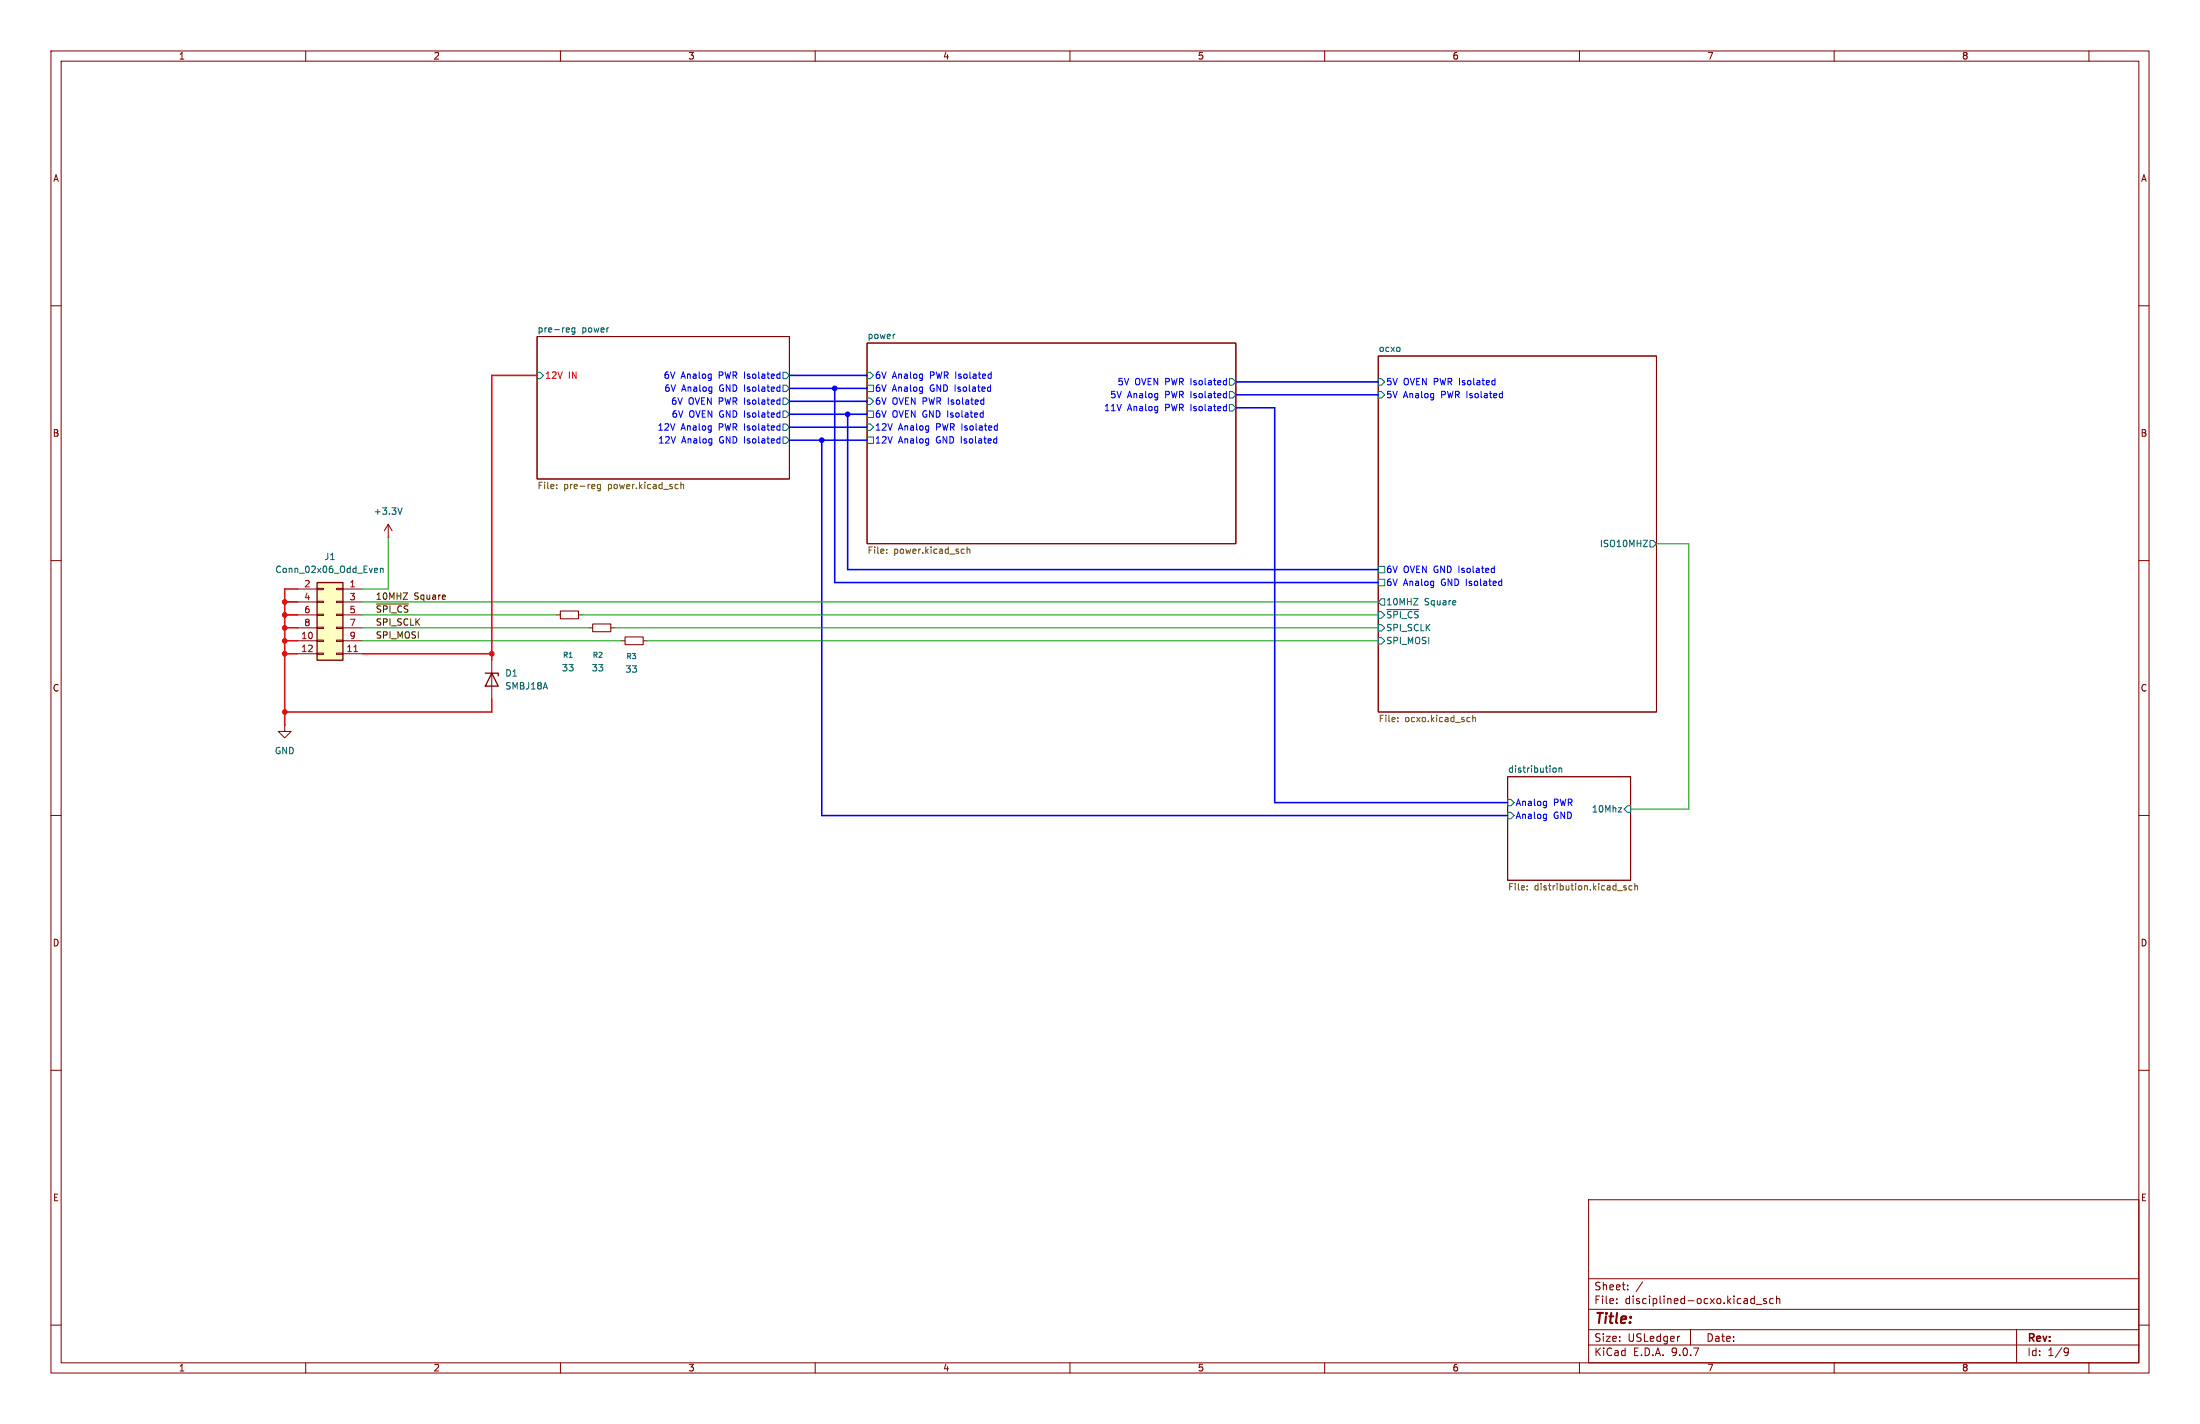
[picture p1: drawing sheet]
(kicad_sch
 (version 20250114)
 (generator "eeschema")
 (generator_version "9.0")
 (paper "USLedger")
 (lib_symbols
  (symbol "Connector_Generic:Conn_02x06_Odd_Even"
   (pin_names
    (offset 1.016) (hide yes)) (exclude_from_sim no) (in_bom yes) (on_board yes)
   (property "Reference" "J" (at 1.27 7.62 0) (effects (font (size 1.27 1.27))))
   (property "Value" "Conn_02x06_Odd_Even" (at 1.27 -10.16 0) (effects (font (size 1.27 1.27))))
   (property "Footprint" "" (at 0 0 0) (effects (font (size 1.27 1.27)) (hide yes)))
   (property "Datasheet" "~" (at 0 0 0) (effects (font (size 1.27 1.27)) (hide yes)))
   (property "Description" "Generic connector, double row, 02x06, odd/even pin numbering scheme (row 1 odd numbers, row 2 even numbers), script generated (kicad-library-utils/schlib/autogen/connector/)" (at 0 0 0) (effects (font (size 1.27 1.27)) (hide yes)))
   (symbol "Conn_02x06_Odd_Even_1_1"
    (rectangle (start -1.27 6.35) (end 3.81 -8.89) (stroke (width 0.254) (type default)) (fill (type background)))
    (rectangle (start -1.27 5.207) (end 0 4.953) (stroke (width 0.1524) (type default)) (fill (type none)))
    (rectangle (start -1.27 2.667) (end 0 2.413) (stroke (width 0.1524) (type default)) (fill (type none)))
    (rectangle (start -1.27 0.127) (end 0 -0.127) (stroke (width 0.1524) (type default)) (fill (type none)))
    (rectangle (start -1.27 -2.413) (end 0 -2.667) (stroke (width 0.1524) (type default)) (fill (type none)))
    (rectangle (start -1.27 -4.953) (end 0 -5.207) (stroke (width 0.1524) (type default)) (fill (type none)))
    (rectangle (start -1.27 -7.493) (end 0 -7.747) (stroke (width 0.1524) (type default)) (fill (type none)))
    (rectangle (start 3.81 5.207) (end 2.54 4.953) (stroke (width 0.1524) (type default)) (fill (type none)))
    (rectangle (start 3.81 2.667) (end 2.54 2.413) (stroke (width 0.1524) (type default)) (fill (type none)))
    (rectangle (start 3.81 0.127) (end 2.54 -0.127) (stroke (width 0.1524) (type default)) (fill (type none)))
    (rectangle (start 3.81 -2.413) (end 2.54 -2.667) (stroke (width 0.1524) (type default)) (fill (type none)))
    (rectangle (start 3.81 -4.953) (end 2.54 -5.207) (stroke (width 0.1524) (type default)) (fill (type none)))
    (rectangle (start 3.81 -7.493) (end 2.54 -7.747) (stroke (width 0.1524) (type default)) (fill (type none)))
    (pin passive line (at -5.08 5.08 0) (length 3.81) (name "Pin_1" (effects (font (size 1.27 1.27)))) (number "1" (effects (font (size 1.27 1.27)))))
    (pin passive line (at -5.08 2.54 0) (length 3.81) (name "Pin_3" (effects (font (size 1.27 1.27)))) (number "3" (effects (font (size 1.27 1.27)))))
    (pin passive line (at -5.08 0 0) (length 3.81) (name "Pin_5" (effects (font (size 1.27 1.27)))) (number "5" (effects (font (size 1.27 1.27)))))
    (pin passive line (at -5.08 -2.54 0) (length 3.81) (name "Pin_7" (effects (font (size 1.27 1.27)))) (number "7" (effects (font (size 1.27 1.27)))))
    (pin passive line (at -5.08 -5.08 0) (length 3.81) (name "Pin_9" (effects (font (size 1.27 1.27)))) (number "9" (effects (font (size 1.27 1.27)))))
    (pin passive line (at -5.08 -7.62 0) (length 3.81) (name "Pin_11" (effects (font (size 1.27 1.27)))) (number "11" (effects (font (size 1.27 1.27)))))
    (pin passive line (at 7.62 5.08 180) (length 3.81) (name "Pin_2" (effects (font (size 1.27 1.27)))) (number "2" (effects (font (size 1.27 1.27)))))
    (pin passive line (at 7.62 2.54 180) (length 3.81) (name "Pin_4" (effects (font (size 1.27 1.27)))) (number "4" (effects (font (size 1.27 1.27)))))
    (pin passive line (at 7.62 0 180) (length 3.81) (name "Pin_6" (effects (font (size 1.27 1.27)))) (number "6" (effects (font (size 1.27 1.27)))))
    (pin passive line (at 7.62 -2.54 180) (length 3.81) (name "Pin_8" (effects (font (size 1.27 1.27)))) (number "8" (effects (font (size 1.27 1.27)))))
    (pin passive line (at 7.62 -5.08 180) (length 3.81) (name "Pin_10" (effects (font (size 1.27 1.27)))) (number "10" (effects (font (size 1.27 1.27)))))
    (pin passive line (at 7.62 -7.62 180) (length 3.81) (name "Pin_12" (effects (font (size 1.27 1.27)))) (number "12" (effects (font (size 1.27 1.27))))))
   (embedded_fonts no))
  (symbol "Device:D_Zener"
   (pin_numbers (hide yes))
   (pin_names
    (offset 1.016) (hide yes)) (exclude_from_sim no) (in_bom yes) (on_board yes)
   (property "Reference" "D" (at 0 2.54 0) (effects (font (size 1.27 1.27))))
   (property "Value" "D_Zener" (at 0 -2.54 0) (effects (font (size 1.27 1.27))))
   (property "Footprint" "" (at 0 0 0) (effects (font (size 1.27 1.27)) (hide yes)))
   (property "Datasheet" "~" (at 0 0 0) (effects (font (size 1.27 1.27)) (hide yes)))
   (property "Description" "Zener diode" (at 0 0 0) (effects (font (size 1.27 1.27)) (hide yes)))
   (symbol "D_Zener_0_1"
    (polyline (pts (xy -1.27 -1.27) (xy -1.27 1.27) (xy -0.762 1.27)) (stroke (width 0.254) (type default)) (fill (type none)))
    (polyline (pts (xy 1.27 0) (xy -1.27 0)) (stroke (width 0) (type default)) (fill (type none)))
    (polyline (pts (xy 1.27 -1.27) (xy 1.27 1.27) (xy -1.27 0) (xy 1.27 -1.27)) (stroke (width 0.254) (type default)) (fill (type none))))
   (symbol "D_Zener_1_1"
    (pin passive line (at -3.81 0 0) (length 2.54) (name "K" (effects (font (size 1.27 1.27)))) (number "1" (effects (font (size 1.27 1.27)))))
    (pin passive line (at 3.81 0 180) (length 2.54) (name "A" (effects (font (size 1.27 1.27)))) (number "2" (effects (font (size 1.27 1.27))))))
   (embedded_fonts no))
  (symbol "Device:R_Small"
   (pin_numbers (hide yes))
   (pin_names
    (offset 0.254) (hide yes)) (exclude_from_sim no) (in_bom yes) (on_board yes)
   (property "Reference" "R" (at 0 0 90) (effects (font (size 1.016 1.016))))
   (property "Value" "R_Small" (at 1.778 0 90) (effects (font (size 1.27 1.27))))
   (property "Footprint" "" (at 0 0 0) (effects (font (size 1.27 1.27)) (hide yes)))
   (property "Datasheet" "~" (at 0 0 0) (effects (font (size 1.27 1.27)) (hide yes)))
   (property "Description" "Resistor, small symbol" (at 0 0 0) (effects (font (size 1.27 1.27)) (hide yes)))
   (symbol "R_Small_0_1"
    (rectangle (start -0.762 1.778) (end 0.762 -1.778) (stroke (width 0.2032) (type default)) (fill (type none))))
   (symbol "R_Small_1_1"
    (pin passive line (at 0 2.54 270) (length 0.762) (name "~" (effects (font (size 1.27 1.27)))) (number "1" (effects (font (size 1.27 1.27)))))
    (pin passive line (at 0 -2.54 90) (length 0.762) (name "~" (effects (font (size 1.27 1.27)))) (number "2" (effects (font (size 1.27 1.27))))))
   (embedded_fonts no))
  (symbol "power:+3.3V"
   (power)
   (pin_numbers (hide yes))
   (pin_names
    (offset 0) (hide yes)) (exclude_from_sim no) (in_bom yes) (on_board yes)
   (property "Reference" "#PWR" (at 0 -3.81 0) (effects (font (size 1.27 1.27)) (hide yes)))
   (property "Value" "+3.3V" (at 0 3.556 0) (effects (font (size 1.27 1.27))))
   (property "Footprint" "" (at 0 0 0) (effects (font (size 1.27 1.27)) (hide yes)))
   (property "Datasheet" "" (at 0 0 0) (effects (font (size 1.27 1.27)) (hide yes)))
   (property "Description" "Power symbol creates a global label with name \"+3.3V\"" (at 0 0 0) (effects (font (size 1.27 1.27)) (hide yes)))
   (symbol "+3.3V_0_1"
    (polyline (pts (xy -0.762 1.27) (xy 0 2.54)) (stroke (width 0) (type default)) (fill (type none)))
    (polyline (pts (xy 0 2.54) (xy 0.762 1.27)) (stroke (width 0) (type default)) (fill (type none)))
    (polyline (pts (xy 0 0) (xy 0 2.54)) (stroke (width 0) (type default)) (fill (type none))))
   (symbol "+3.3V_1_1"
    (pin power_in line (at 0 0 90) (length 0) (name "~" (effects (font (size 1.27 1.27)))) (number "1" (effects (font (size 1.27 1.27))))))
   (embedded_fonts no))
  (symbol "power:GND"
   (power)
   (pin_numbers (hide yes))
   (pin_names
    (offset 0) (hide yes)) (exclude_from_sim no) (in_bom yes) (on_board yes)
   (property "Reference" "#PWR" (at 0 -6.35 0) (effects (font (size 1.27 1.27)) (hide yes)))
   (property "Value" "GND" (at 0 -3.81 0) (effects (font (size 1.27 1.27))))
   (property "Footprint" "" (at 0 0 0) (effects (font (size 1.27 1.27)) (hide yes)))
   (property "Datasheet" "" (at 0 0 0) (effects (font (size 1.27 1.27)) (hide yes)))
   (property "Description" "Power symbol creates a global label with name \"GND\" , ground" (at 0 0 0) (effects (font (size 1.27 1.27)) (hide yes)))
   (symbol "GND_0_1"
    (polyline (pts (xy 0 0) (xy 0 -1.27) (xy 1.27 -1.27) (xy 0 -2.54) (xy -1.27 -1.27) (xy 0 -1.27)) (stroke (width 0) (type default)) (fill (type none))))
   (symbol "GND_1_1"
    (pin power_in line (at 0 0 270) (length 0) (name "~" (effects (font (size 1.27 1.27)))) (number "1" (effects (font (size 1.27 1.27))))))
   (embedded_fonts no)))
 (junction
  (at 55.88 128.27)
  (diameter 0)
  (color 0 0 0 0))
 (junction
  (at 96.52 128.27)
  (diameter 0)
  (color 0 0 0 0))
 (junction
  (at 163.83 76.2)
  (diameter 0)
  (color 0 0 0 0))
 (junction
  (at 55.88 123.19)
  (diameter 0)
  (color 0 0 0 0))
 (junction
  (at 166.37 81.28)
  (diameter 0)
  (color 0 0 0 0))
 (junction
  (at 55.88 139.7)
  (diameter 0)
  (color 0 0 0 0))
 (junction
  (at 55.88 118.11)
  (diameter 0)
  (color 0 0 0 0))
 (junction
  (at 161.29 86.36)
  (diameter 0)
  (color 0 0 0 0))
 (junction
  (at 55.88 125.73)
  (diameter 0)
  (color 0 0 0 0))
 (junction
  (at 55.88 120.65)
  (diameter 0)
  (color 0 0 0 0))
 (wire
  (pts (xy 55.88 125.73) (xy 58.42 125.73))
  (stroke (width 0) (type default)))
 (wire
  (pts (xy 55.88 118.11) (xy 55.88 120.65))
  (stroke (width 0) (type default)))
 (wire
  (pts (xy 163.83 114.3) (xy 163.83 76.2))
  (stroke (width 0) (type default)))
 (wire
  (pts (xy 154.94 73.66) (xy 170.18 73.66))
  (stroke (width 0) (type default)))
 (wire
  (pts (xy 331.47 158.75) (xy 320.04 158.75))
  (stroke (width 0) (type default)))
 (wire
  (pts (xy 71.12 123.19) (xy 115.57 123.19))
  (stroke (width 0) (type default)))
 (wire
  (pts (xy 71.12 120.65) (xy 109.22 120.65))
  (stroke (width 0) (type default)))
 (wire
  (pts (xy 127 125.73) (xy 270.51 125.73))
  (stroke (width 0) (type default)))
 (wire
  (pts (xy 71.12 125.73) (xy 121.92 125.73))
  (stroke (width 0) (type default)))
 (wire
  (pts (xy 154.94 78.74) (xy 170.18 78.74))
  (stroke (width 0) (type default)))
 (wire
  (pts (xy 154.94 81.28) (xy 166.37 81.28))
  (stroke (width 0) (type default)))
 (wire
  (pts (xy 295.91 157.48) (xy 250.19 157.48))
  (stroke (width 0) (type default)))
 (wire
  (pts (xy 58.42 115.57) (xy 55.88 115.57))
  (stroke (width 0) (type default)))
 (wire
  (pts (xy 55.88 123.19) (xy 55.88 125.73))
  (stroke (width 0) (type default)))
 (wire
  (pts (xy 270.51 111.76) (xy 166.37 111.76))
  (stroke (width 0) (type default)))
 (wire
  (pts (xy 105.41 73.66) (xy 96.52 73.66))
  (stroke (width 0) (type default)))
 (wire
  (pts (xy 71.12 128.27) (xy 96.52 128.27))
  (stroke (width 0) (type default)))
 (wire
  (pts (xy 154.94 83.82) (xy 170.18 83.82))
  (stroke (width 0) (type default)))
 (wire
  (pts (xy 55.88 120.65) (xy 55.88 123.19))
  (stroke (width 0) (type default)))
 (wire
  (pts (xy 55.88 125.73) (xy 55.88 128.27))
  (stroke (width 0) (type default)))
 (wire
  (pts (xy 55.88 128.27) (xy 58.42 128.27))
  (stroke (width 0) (type default)))
 (wire
  (pts (xy 120.65 123.19) (xy 270.51 123.19))
  (stroke (width 0) (type default)))
 (wire
  (pts (xy 295.91 160.02) (xy 161.29 160.02))
  (stroke (width 0) (type default)))
 (wire
  (pts (xy 161.29 86.36) (xy 170.18 86.36))
  (stroke (width 0) (type default)))
 (wire
  (pts (xy 55.88 115.57) (xy 55.88 118.11))
  (stroke (width 0) (type default)))
 (wire
  (pts (xy 166.37 81.28) (xy 170.18 81.28))
  (stroke (width 0) (type default)))
 (wire
  (pts (xy 166.37 111.76) (xy 166.37 81.28))
  (stroke (width 0) (type default)))
 (wire
  (pts (xy 325.12 106.68) (xy 331.47 106.68))
  (stroke (width 0) (type default)))
 (wire
  (pts (xy 55.88 123.19) (xy 58.42 123.19))
  (stroke (width 0) (type default)))
 (wire
  (pts (xy 250.19 157.48) (xy 250.19 80.01))
  (stroke (width 0) (type default)))
 (wire
  (pts (xy 96.52 139.7) (xy 96.52 137.16))
  (stroke (width 0) (type default)))
 (wire
  (pts (xy 58.42 120.65) (xy 55.88 120.65))
  (stroke (width 0) (type default)))
 (wire
  (pts (xy 96.52 73.66) (xy 96.52 128.27))
  (stroke (width 0) (type default)))
 (wire
  (pts (xy 71.12 118.11) (xy 270.51 118.11))
  (stroke (width 0) (type default)))
 (wire
  (pts (xy 163.83 76.2) (xy 170.18 76.2))
  (stroke (width 0) (type default)))
 (wire
  (pts (xy 55.88 139.7) (xy 55.88 142.24))
  (stroke (width 0) (type default)))
 (wire
  (pts (xy 114.3 120.65) (xy 270.51 120.65))
  (stroke (width 0) (type default)))
 (wire
  (pts (xy 270.51 114.3) (xy 163.83 114.3))
  (stroke (width 0) (type default)))
 (wire
  (pts (xy 55.88 139.7) (xy 96.52 139.7))
  (stroke (width 0) (type default)))
 (wire
  (pts (xy 154.94 76.2) (xy 163.83 76.2))
  (stroke (width 0) (type default)))
 (wire
  (pts (xy 55.88 128.27) (xy 55.88 139.7))
  (stroke (width 0) (type default)))
 (wire
  (pts (xy 331.47 106.68) (xy 331.47 158.75))
  (stroke (width 0) (type default)))
 (wire
  (pts (xy 76.2 115.57) (xy 76.2 105.41))
  (stroke (width 0) (type default)))
 (wire
  (pts (xy 71.12 115.57) (xy 76.2 115.57))
  (stroke (width 0) (type default)))
 (wire
  (pts (xy 154.94 86.36) (xy 161.29 86.36))
  (stroke (width 0) (type default)))
 (wire
  (pts (xy 250.19 80.01) (xy 242.57 80.01))
  (stroke (width 0) (type default)))
 (wire
  (pts (xy 242.57 74.93) (xy 270.51 74.93))
  (stroke (width 0) (type default)))
 (wire
  (pts (xy 242.57 77.47) (xy 270.51 77.47))
  (stroke (width 0) (type default)))
 (wire
  (pts (xy 161.29 160.02) (xy 161.29 86.36))
  (stroke (width 0) (type default)))
 (wire
  (pts (xy 96.52 128.27) (xy 96.52 129.54))
  (stroke (width 0) (type default)))
 (wire
  (pts (xy 55.88 118.11) (xy 58.42 118.11))
  (stroke (width 0) (type default)))
 (label "~{SPI_CS}"
  (at 73.66 120.65 0)
  (effects (font (size 1.27 1.27)) (justify left bottom)))
 (label "10MHZ Square"
  (at 73.66 118.11 0)
  (effects (font (size 1.27 1.27)) (justify left bottom)))
 (label "SPI_MOSI"
  (at 73.66 125.73 0)
  (effects (font (size 1.27 1.27)) (justify left bottom)))
 (label "SPI_SCLK"
  (at 73.66 123.19 0)
  (effects (font (size 1.27 1.27)) (justify left bottom)))
 (symbol
  (lib_id "Device:R_Small")
  (at 124.46 125.73 90)
  (unit 1)
  (exclude_from_sim no)
  (in_bom yes)
  (on_board yes)
  (dnp no)
  (property "Reference" "R3" (at 123.952 128.778 90) (effects (font (size 1.016 1.016))))
  (property "Value" "33" (at 123.952 131.318 90) (effects (font (size 1.27 1.27))))
  (property "Footprint" "Resistor_SMD:R_1206_3216Metric_Pad1.30x1.75mm_HandSolder" (at 124.46 125.73 0) (effects (font (size 1.27 1.27)) (hide yes)))
  (property "Datasheet" "~" (at 124.46 125.73 0) (effects (font (size 1.27 1.27)) (hide yes)))
  (property "Description" "Resistor, small symbol" (at 124.46 125.73 0) (effects (font (size 1.27 1.27)) (hide yes)))
  (pin "2")
  (pin "1"))
 (symbol
  (lib_id "Device:D_Zener")
  (at 96.52 133.35 270)
  (unit 1)
  (exclude_from_sim no)
  (in_bom yes)
  (on_board yes)
  (dnp no)
  (fields_autoplaced yes)
  (property "Reference" "D1" (at 99.06 132.0799 90) (effects (font (size 1.27 1.27)) (justify left)))
  (property "Value" "SMBJ18A" (at 99.06 134.6199 90) (effects (font (size 1.27 1.27)) (justify left)))
  (property "Footprint" "Diode_SMD:D_SMB_Handsoldering" (at 96.52 133.35 0) (effects (font (size 1.27 1.27)) (hide yes)))
  (property "Datasheet" "~" (at 96.52 133.35 0) (effects (font (size 1.27 1.27)) (hide yes)))
  (property "Description" "Zener diode" (at 96.52 133.35 0) (effects (font (size 1.27 1.27)) (hide yes)))
  (pin "1")
  (pin "2"))
 (symbol
  (lib_id "Device:R_Small")
  (at 111.76 120.65 90)
  (unit 1)
  (exclude_from_sim no)
  (in_bom yes)
  (on_board yes)
  (dnp no)
  (property "Reference" "R1" (at 111.506 128.524 90) (effects (font (size 1.016 1.016))))
  (property "Value" "33" (at 111.506 131.064 90) (effects (font (size 1.27 1.27))))
  (property "Footprint" "Resistor_SMD:R_1206_3216Metric_Pad1.30x1.75mm_HandSolder" (at 111.76 120.65 0) (effects (font (size 1.27 1.27)) (hide yes)))
  (property "Datasheet" "~" (at 111.76 120.65 0) (effects (font (size 1.27 1.27)) (hide yes)))
  (property "Description" "Resistor, small symbol" (at 111.76 120.65 0) (effects (font (size 1.27 1.27)) (hide yes)))
  (pin "2")
  (pin "1"))
 (symbol
  (lib_id "power:+3.3V")
  (at 76.2 105.41 0)
  (unit 1)
  (exclude_from_sim no)
  (in_bom yes)
  (on_board yes)
  (dnp no)
  (fields_autoplaced yes)
  (property "Reference" "#PWR01" (at 76.2 109.22 0) (effects (font (size 1.27 1.27)) (hide yes)))
  (property "Value" "+3.3V" (at 76.2 100.33 0) (effects (font (size 1.27 1.27))))
  (property "Footprint" "" (at 76.2 105.41 0) (effects (font (size 1.27 1.27)) (hide yes)))
  (property "Datasheet" "" (at 76.2 105.41 0) (effects (font (size 1.27 1.27)) (hide yes)))
  (property "Description" "Power symbol creates a global label with name \"+3.3V\"" (at 76.2 105.41 0) (effects (font (size 1.27 1.27)) (hide yes)))
  (pin "1"))
 (symbol
  (lib_id "Connector_Generic:Conn_02x06_Odd_Even")
  (at 66.04 120.65 0)
  (mirror y)
  (unit 1)
  (exclude_from_sim no)
  (in_bom yes)
  (on_board yes)
  (dnp no)
  (fields_autoplaced yes)
  (property "Reference" "J1" (at 64.77 109.22 0) (effects (font (size 1.27 1.27))))
  (property "Value" "Conn_02x06_Odd_Even" (at 64.77 111.76 0) (effects (font (size 1.27 1.27))))
  (property "Footprint" "Connector_PinHeader_2.54mm:PinHeader_2x06_P2.54mm_Horizontal" (at 66.04 120.65 0) (effects (font (size 1.27 1.27)) (hide yes)))
  (property "Datasheet" "~" (at 66.04 120.65 0) (effects (font (size 1.27 1.27)) (hide yes)))
  (property "Description" "Generic connector, double row, 02x06, odd/even pin numbering scheme (row 1 odd numbers, row 2 even numbers), script generated (kicad-library-utils/schlib/autogen/connector/)" (at 66.04 120.65 0) (effects (font (size 1.27 1.27)) (hide yes)))
  (pin "12")
  (pin "10")
  (pin "1")
  (pin "7")
  (pin "2")
  (pin "5")
  (pin "6")
  (pin "8")
  (pin "11")
  (pin "4")
  (pin "9")
  (pin "3"))
 (symbol
  (lib_id "power:GND")
  (at 55.88 142.24 0)
  (unit 1)
  (exclude_from_sim no)
  (in_bom yes)
  (on_board yes)
  (dnp no)
  (fields_autoplaced yes)
  (property "Reference" "#PWR02" (at 55.88 148.59 0) (effects (font (size 1.27 1.27)) (hide yes)))
  (property "Value" "GND" (at 55.88 147.32 0) (effects (font (size 1.27 1.27))))
  (property "Footprint" "" (at 55.88 142.24 0) (effects (font (size 1.27 1.27)) (hide yes)))
  (property "Datasheet" "" (at 55.88 142.24 0) (effects (font (size 1.27 1.27)) (hide yes)))
  (property "Description" "Power symbol creates a global label with name \"GND\" , ground" (at 55.88 142.24 0) (effects (font (size 1.27 1.27)) (hide yes)))
  (pin "1"))
 (symbol
  (lib_id "Device:R_Small")
  (at 118.11 123.19 90)
  (unit 1)
  (exclude_from_sim no)
  (in_bom yes)
  (on_board yes)
  (dnp no)
  (property "Reference" "R2" (at 117.348 128.524 90) (effects (font (size 1.016 1.016))))
  (property "Value" "33" (at 117.348 131.064 90) (effects (font (size 1.27 1.27))))
  (property "Footprint" "Resistor_SMD:R_1206_3216Metric_Pad1.30x1.75mm_HandSolder" (at 118.11 123.19 0) (effects (font (size 1.27 1.27)) (hide yes)))
  (property "Datasheet" "~" (at 118.11 123.19 0) (effects (font (size 1.27 1.27)) (hide yes)))
  (property "Description" "Resistor, small symbol" (at 118.11 123.19 0) (effects (font (size 1.27 1.27)) (hide yes)))
  (pin "2")
  (pin "1"))
 (sheet
  (at 270.51 69.85)
  (size 54.61 69.85)
  (exclude_from_sim no)
  (in_bom yes)
  (on_board yes)
  (dnp no)
  (fields_autoplaced yes)
  (stroke (width 0.1524) (type solid))
  (fill (color 0 0 0 0.0000))
  (property "Sheetname" "ocxo" (at 270.51 69.1384 0) (effects (font (size 1.27 1.27)) (justify left bottom)))
  (property "Sheetfile" "ocxo.kicad_sch" (at 270.51 140.2846 0) (effects (font (size 1.27 1.27)) (justify left top)))
  (pin "5V Analog PWR Isolated" input (at 270.51 77.47 180) (effects (font (size 1.27 1.27)) (justify left)))
  (pin "5V OVEN PWR Isolated" input (at 270.51 74.93 180) (effects (font (size 1.27 1.27)) (justify left)))
  (pin "6V Analog GND Isolated" passive (at 270.51 114.3 180) (effects (font (size 1.27 1.27)) (justify left)))
  (pin "6V OVEN GND Isolated" passive (at 270.51 111.76 180) (effects (font (size 1.27 1.27)) (justify left)))
  (pin "10MHZ Square" output (at 270.51 118.11 180) (effects (font (size 1.27 1.27)) (justify left)))
  (pin "ISO10MHZ" output (at 325.12 106.68 0) (effects (font (size 1.27 1.27)) (justify right)))
  (pin "SPI_SCLK" input (at 270.51 123.19 180) (effects (font (size 1.27 1.27)) (justify left)))
  (pin "~{SPI_CS}" input (at 270.51 120.65 180) (effects (font (size 1.27 1.27)) (justify left)))
  (pin "SPI_MOSI" input (at 270.51 125.73 180) (effects (font (size 1.27 1.27)) (justify left))))
 (sheet
  (at 170.18 67.31)
  (size 72.39 39.37)
  (exclude_from_sim no)
  (in_bom yes)
  (on_board yes)
  (dnp no)
  (fields_autoplaced yes)
  (stroke (width 0.1524) (type solid))
  (fill (color 0 0 0 0.0000))
  (property "Sheetname" "power" (at 170.18 66.5984 0) (effects (font (size 1.27 1.27)) (justify left bottom)))
  (property "Sheetfile" "power.kicad_sch" (at 170.18 107.2646 0) (effects (font (size 1.27 1.27)) (justify left top)))
  (pin "5V Analog PWR Isolated" output (at 242.57 77.47 0) (effects (font (size 1.27 1.27)) (justify right)))
  (pin "5V OVEN PWR Isolated" output (at 242.57 74.93 0) (effects (font (size 1.27 1.27)) (justify right)))
  (pin "6V Analog GND Isolated" passive (at 170.18 76.2 180) (effects (font (size 1.27 1.27)) (justify left)))
  (pin "6V Analog PWR Isolated" input (at 170.18 73.66 180) (effects (font (size 1.27 1.27)) (justify left)))
  (pin "6V OVEN GND Isolated" passive (at 170.18 81.28 180) (effects (font (size 1.27 1.27)) (justify left)))
  (pin "6V OVEN PWR Isolated" input (at 170.18 78.74 180) (effects (font (size 1.27 1.27)) (justify left)))
  (pin "11V Analog PWR Isolated" output (at 242.57 80.01 0) (effects (font (size 1.27 1.27)) (justify right)))
  (pin "12V Analog GND Isolated" passive (at 170.18 86.36 180) (effects (font (size 1.27 1.27)) (justify left)))
  (pin "12V Analog PWR Isolated" input (at 170.18 83.82 180) (effects (font (size 1.27 1.27)) (justify left))))
 (sheet
  (at 105.41 66.04)
  (size 49.53 27.94)
  (exclude_from_sim no)
  (in_bom yes)
  (on_board yes)
  (dnp no)
  (fields_autoplaced yes)
  (stroke (width 0.1524) (type solid))
  (fill (color 0 0 0 0.0000))
  (property "Sheetname" "pre-reg power" (at 105.41 65.3284 0) (effects (font (size 1.27 1.27)) (justify left bottom)))
  (property "Sheetfile" "pre-reg power.kicad_sch" (at 105.41 94.5646 0) (effects (font (size 1.27 1.27)) (justify left top)))
  (pin "6V Analog GND Isolated" output (at 154.94 76.2 0) (effects (font (size 1.27 1.27)) (justify right)))
  (pin "6V Analog PWR Isolated" output (at 154.94 73.66 0) (effects (font (size 1.27 1.27)) (justify right)))
  (pin "12V IN" input (at 105.41 73.66 180) (effects (font (size 1.27 1.27)) (justify left)))
  (pin "12V Analog GND Isolated" output (at 154.94 86.36 0) (effects (font (size 1.27 1.27)) (justify right)))
  (pin "12V Analog PWR Isolated" output (at 154.94 83.82 0) (effects (font (size 1.27 1.27)) (justify right)))
  (pin "6V OVEN GND Isolated" output (at 154.94 81.28 0) (effects (font (size 1.27 1.27)) (justify right)))
  (pin "6V OVEN PWR Isolated" output (at 154.94 78.74 0) (effects (font (size 1.27 1.27)) (justify right))))
 (sheet
  (at 295.91 152.4)
  (size 24.13 20.32)
  (exclude_from_sim no)
  (in_bom yes)
  (on_board yes)
  (dnp no)
  (fields_autoplaced yes)
  (stroke (width 0.1524) (type solid))
  (fill (color 0 0 0 0.0000))
  (property "Sheetname" "distribution" (at 295.91 151.6884 0) (effects (font (size 1.27 1.27)) (justify left bottom)))
  (property "Sheetfile" "distribution.kicad_sch" (at 295.91 173.3046 0) (effects (font (size 1.27 1.27)) (justify left top)))
  (pin "10Mhz" input (at 320.04 158.75 0) (effects (font (size 1.27 1.27)) (justify right)))
  (pin "Analog GND" input (at 295.91 160.02 180) (effects (font (size 1.27 1.27)) (justify left)))
  (pin "Analog PWR" input (at 295.91 157.48 180) (effects (font (size 1.27 1.27)) (justify left))))
 (sheet_instances
  (path ""
   (page "1")))
 (embedded_fonts no))
